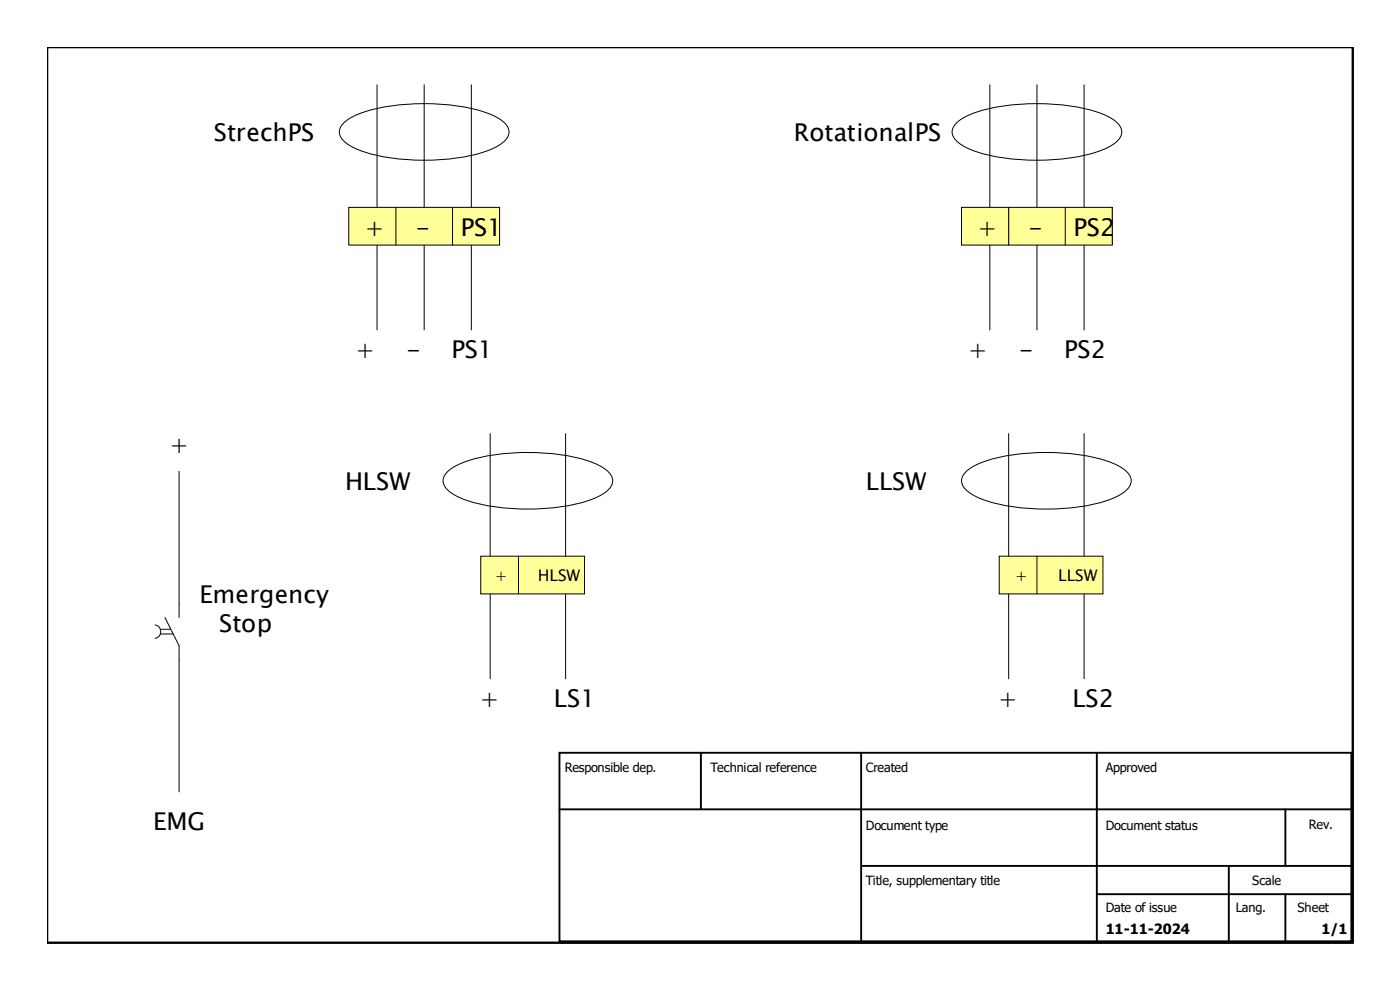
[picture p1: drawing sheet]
<svg xmlns="http://www.w3.org/2000/svg" width="297mm" height="210mm" viewBox="0 0 297 210" stroke-linecap="round" stroke-linejoin="round" font-family="sans-serif">
<path d="M80 18v52M90 18v52M100 18v52M73 26a16.2 16.2 0 0 1 7.3-3.1 47.9 47.9 0 0 1 22.4 .8 10.3 10.3 0 0 1 4.8 2.9 2.38 2.38 0 0 1-.6 3.4 16.2 16.2 0 0 1-7.3 3.1 47.9 47.9 0 0 1-22.3-.9 10.3 10.3 0 0 1-4.8-2.8 2.38 2.38 0 0 1 .5-3.4z" fill="none" stroke="#000" stroke-width=".21"/>
<path d="M74 44h32v8h-32z" fill-rule="evenodd" fill="#ff9" stroke="#000" stroke-width=".21"/>
<path d="M210 18v52M220 18v52M230 18v52M203 26a16.2 16.2 0 0 1 7.3-3.1 47.9 47.9 0 0 1 22.4 .8 10.3 10.3 0 0 1 4.8 2.9 2.38 2.38 0 0 1-.6 3.4 16.2 16.2 0 0 1-7.3 3.1 47.9 47.9 0 0 1-22.3-.9 10.3 10.3 0 0 1-4.8-2.8 2.38 2.38 0 0 1 .5-3.4zM84 44v8M96 44v8" fill="none" stroke="#000" stroke-width=".21"/>
<path d="M204 44h32v8h-32z" fill-rule="evenodd" fill="#ff9" stroke="#000" stroke-width=".21"/>
<path d="M214 44v8M226 44v8M95 100a16.2 16.2 0 0 1 7.3-3.1 47.9 47.9 0 0 1 22.4 .8 10.3 10.3 0 0 1 4.8 2.9 2.38 2.38 0 0 1-.6 3.4 16.2 16.2 0 0 1-7.3 3.1 47.9 47.9 0 0 1-22.3-.9 10.3 10.3 0 0 1-4.8-2.8 2.38 2.38 0 0 1 .5-3.4zM104 92v52M120 92v52" fill="none" stroke="#000" stroke-width=".21"/>
<path d="M102 118h22v8h-22z" fill-rule="evenodd" fill="#ff9" stroke="#000" stroke-width=".21"/>
<path d="M205 100a16.2 16.2 0 0 1 7.3-3.1 47.9 47.9 0 0 1 22.4 .8 10.3 10.3 0 0 1 4.8 2.9 2.38 2.38 0 0 1-.6 3.4 16.2 16.2 0 0 1-7.3 3.1 47.9 47.9 0 0 1-22.3-.9 10.3 10.3 0 0 1-4.8-2.8 2.38 2.38 0 0 1 .5-3.4zM214 92v52M230 92v52M110 118v8" fill="none" stroke="#000" stroke-width=".21"/>
<path d="M212 118h22v8h-22z" fill-rule="evenodd" fill="#ff9" stroke="#000" stroke-width=".21"/>
<path d="M38 100v31M220 118v8M32.9 132.6a1.42 1.42 0 0 1 1.2 1.4 1.42 1.42 0 0 1-1.2 1.4M34 134.5h2.7M34 133.5h2.2M35 131l3 6v31" fill="none" stroke="#000" stroke-width=".21"/>
<path d="M10 10h277v190h-277z" fill="none" stroke="#000" stroke-width=".5"/>
<path d="M118.7 159.7h168v40h-168zM148.7 159.7v12M182.7 159.7v40M232.7 159.7v40M118.7 171.7h168M272.7 171.7v12M182.7 183.7h104M232.7 189.7h54M260.7 183.7v16M272.7 189.7v10" fill="none" stroke="#000" stroke-width=".4"/>
<g font-size="5.2">
<text x="45.4" y="30">StrechPS</text>
<text x="168.4" y="30">RotationalPS</text>
<text x="77.4" y="50">+</text>
<text x="88.2" y="50">-</text>
<text x="97.8" y="50">PS1</text>
<text x="207.4" y="50">+</text>
<text x="218.2" y="50">-</text>
<text x="227.8" y="50">PS2</text>
<text x="75.4" y="76">+</text>
<text x="86.2" y="76">-</text>
<text x="95.8" y="76">PS1</text>
<text x="205.4" y="76">+</text>
<text x="216.2" y="76">-</text>
<text x="225.8" y="76">PS2</text>
<text x="36" y="96">+</text>
<text x="73.2" y="104">HLSW</text>
<text x="183.7" y="104">LLSW</text>
<text x="42.3" y="128">Emergency</text>
<text x="46.5" y="134">Stop</text>
<text x="101.8" y="150">+</text>
<text x="117.5" y="150">LS1</text>
<text x="211.8" y="150">+</text>
<text x="227.5" y="150">LS2</text>
<text x="32.5" y="176">EMG</text>
</g>
<g font-size="3.4">
<text x="105" y="123.3">+</text>
<text x="114.1" y="123.3">HLSW</text>
<text x="215.4" y="123.3">+</text>
<text x="224.5" y="123.3">LLSW</text>
</g>
<g font-size="3">
<text x="234.6" y="198.2">11-11-2024</text>
<text x="280.4" y="198.2">1/1</text>
</g>
<g font-size="2.7">
<text x="119.8" y="163.8">Responsible dep.</text>
<text x="150.7" y="163.8">Technical reference</text>
<text x="183.7" y="163.8">Created</text>
<text x="234.6" y="163.8">Approved</text>
<text x="183.7" y="176">Document type</text>
<text x="234.6" y="176">Document status</text>
<text x="277.7" y="175.8">Rev.</text>
<text x="183.7" y="187.8">Title, supplementary title</text>
<text x="265.7" y="187.8">Scale</text>
<text x="234.6" y="193.4">Date of issue</text>
<text x="262.2" y="193.4">Lang.</text>
<text x="275.3" y="193.4">Sheet</text>
</g>
</svg>
